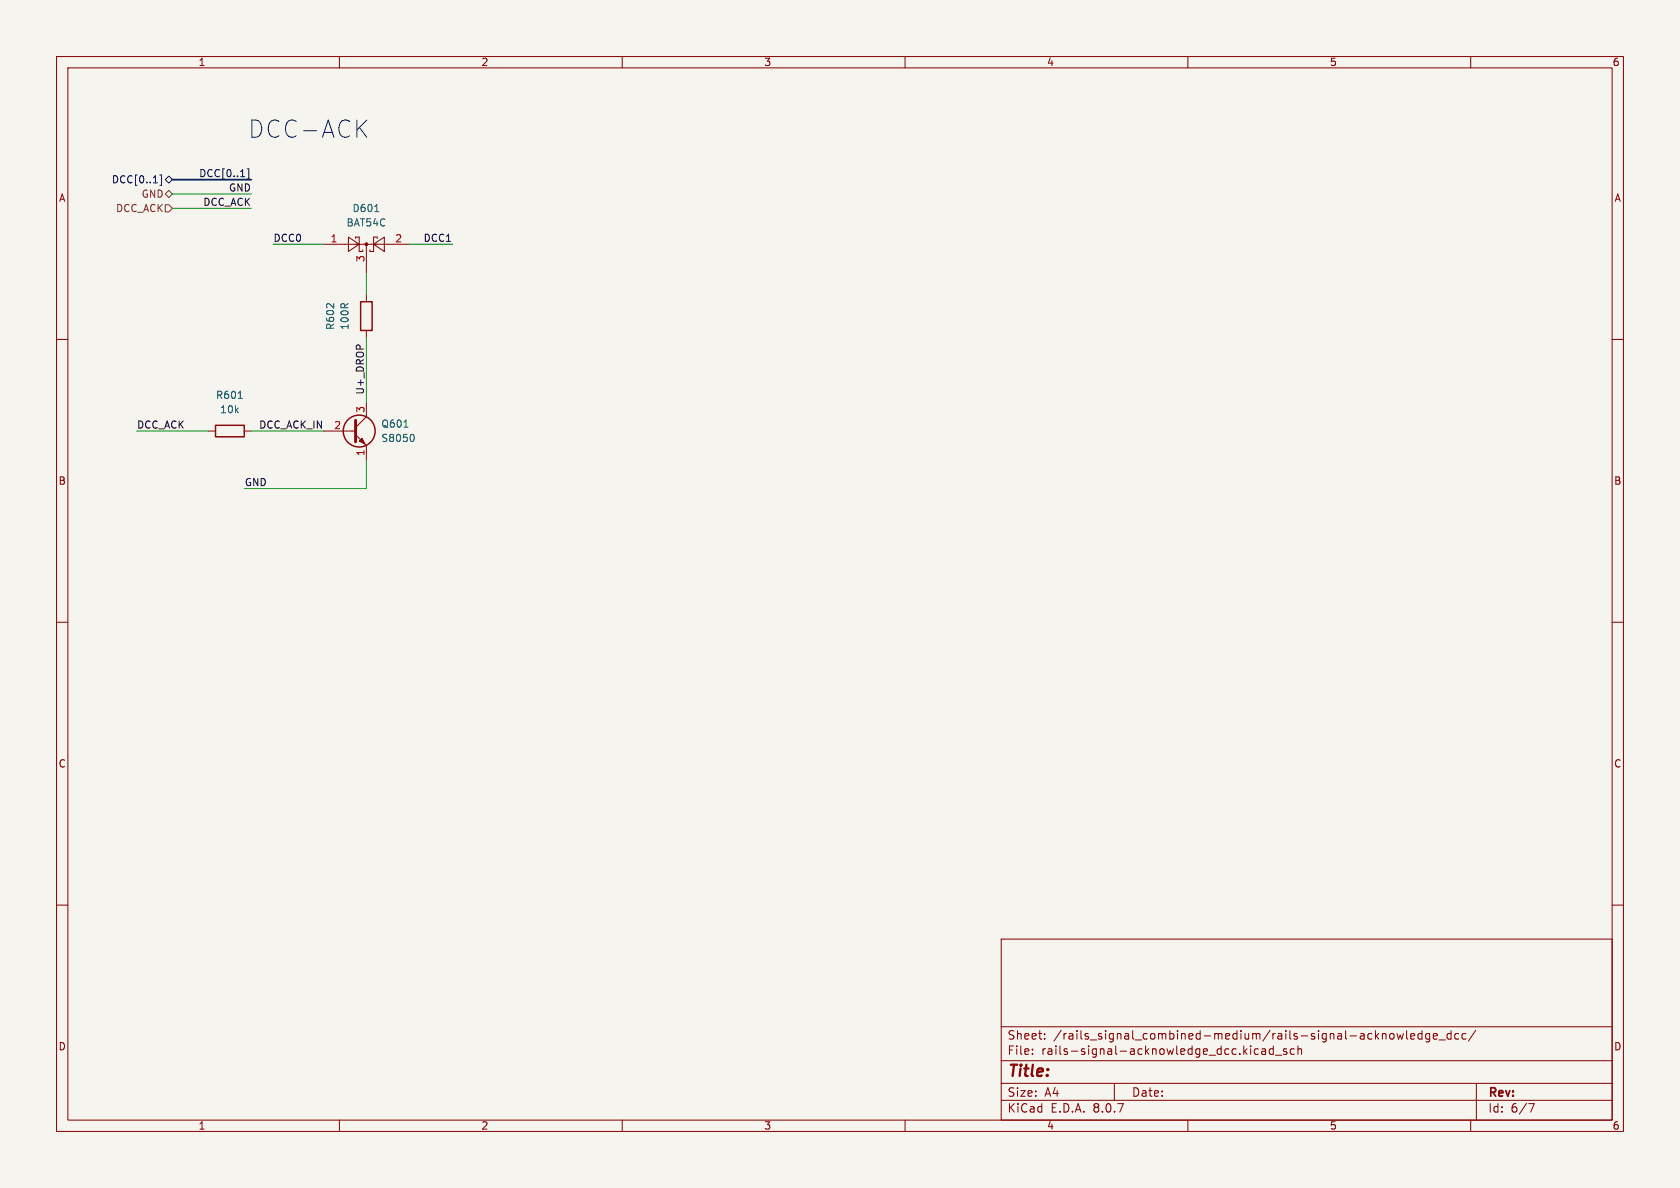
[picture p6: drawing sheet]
<svg xmlns="http://www.w3.org/2000/svg" width="297mm" height="210mm" viewBox="0 0 297 210" stroke-linecap="round" stroke-linejoin="round" font-family="sans-serif">
<path d="M0 0h297v210h-297z" fill="#f5f4ef" stroke="#f5f4ef" stroke-width=".18"/>
<g fill="none" stroke="#840000" stroke-width=".18">
<path d="M10 10h277v190h-277zM12 12h273v186h-273zM60 10v2M110 10v2M160 10v2M210 10v2M260 10v2M57.1 43.2h15.3M61.6 41.9l1.9 1.3-1.9 1.3zM62.9 42.2v-.3h.6v2.6h.6v-.3M64.8 43.2v5.1M64.8 52.1v1.2"/>
<path d="M64.8 58.4v1.3M66 43.2l1.9-1.3v2.6zM66.7 42.2v-.3h-.7v2.6h-.6v-.3M10 60h2M36.8 76.2h1.3M43.2 76.2h1.2M57.1 76.2h5.8M62.9 76.8l1.9 1.9v2.6M64.8 71.1v2.6l-1.9 1.9M285 60h2M10 110h2M285 110h2"/>
<path d="M10 160h2M177 166h108v32h-108zM285 160h2M60 198v2M110 198v2M160 198v2M177 194.5h108M177 191.5h108M177 187.5h108M177 181.5h108M182.5 186.3v.1M182.5 185.5v.1"/>
<path d="M184.7 183.6v.1M184.7 182.8v.1M197 191.5v3M210 198v2M221.8 186.3l.2 .1 .5-.1M222.5 185.5l-.5-.1-.2 .1M223.1 185.5h.6v.9M223.7 185.8h-.5a.29 .29 0 0 0-.2 .3 .29 .29 0 0 0 .2 .3l.5-.1M225.1 185.5l-.4-.1-.3 .3v.4l.1 .2h.6M225.1 184.9v1.5M225.5 186.5h1.1M227.5 185.5l-.4-.1-.2 .2 .1 .2 .5 .2v.3h-.6"/>
<path d="M228.8 185.5l-.4-.1-.3 .3v.4l.1 .2h.6M229.5 185.5l.2-.1 .3 .1 .1 .9M229.5 184.9v1.5M244.6 182.7h.2l.2 .2v.8M245.8 182.8l.4-.1 .3 .3v.4l-.3 .3-.4-.1-.1-.2v-.4zM247 182.7l.2 1 .3-.7 .3 .7 .3-1M248.7 182.2v1.3l.2 .2M249.4 183.2l.7-.1-.1-.3-.4-.1-.2 .2 .1 .7h.5M251.4 182.8l-.4-.1-.3 .3v.4l.1 .2h.6M251.4 182.2v1.5M252.7 182.8l-.4-.1-.3 .3v.4l.2 .2h.5M252.7 182.7v1.2l-.2 .3-.4-.1"/>
<path d="M253.4 183.2l.7-.1-.1-.3-.4-.1-.2 .2 .1 .7h.5M254.4 183.8h1.1M256.5 182.8l-.4-.1-.3 .3v.4l.2 .2h.5M256.5 182.2v1.5M257.9 182.8l-.4-.1-.3 .3v.4l.1 .2h.6M259.2 182.8l-.5-.1-.2 .3v.4l.1 .2h.6M260 198v2M260.9 182.1l-1.3 2M261 191.5v6.5M270.2 195.1h1l-.6 1.5"/>
</g>
<path d="M62.9 74.3v3.8" fill="none" stroke="#840000" stroke-width=".51"/>
<g fill="#840000" stroke="#840000" stroke-width=".18">
<path d="M63.5 78l.5-.5 .5 1z"/>
<circle cx="64.8" cy="43.2" r=".25"/>
</g>
<g fill="none" stroke="#840000" stroke-width=".25">
<path d="M63.8 53.3h2v5.1h-2zM38.1 75.2h5.1v2h-5.1z"/>
<circle cx="63.5" cy="76.2" r="2.82"/>
</g>
<path d="M66.3 37.4h.7M42.1 70.4h.7M71.4 75.5h.7M72.9 76.8a.79 .79 0 0 1 0 1.2" fill="none" stroke="#006464" stroke-width=".18"/>
<path d="M28.3 30.9h.3v1.9h-.3M29.8 31.1l.7 .7-.7 .6-.6-.6zM43.7 29.8h.3v1.9h-.3" fill="none" stroke="#000084" stroke-width=".18"/>
<path d="M29.2 36.2h.6l.7 .6-.7 .7h-.6zM29.8 33.7l.7 .6-.7 .6-.6-.6z" fill="none" stroke="#725600" stroke-width=".18"/>
<path d="M63.5 22.5l1.3 1.8M64.8 21.2l-1.7 1.8" fill="none" stroke="#0000c2" stroke-width=".18"/>
<path d="M30.5 31.8h13.9" fill="none" stroke="#000084" stroke-width=".3"/>
<path d="M30.5 36.8h13.9M30.5 34.3h13.9M48.3 43.2h8.8M64.8 48.3v3.8M64.8 59.7v11.4M72.4 43.2h7.6M24.1 76.2h12.7M44.4 76.2h12.7M64.8 81.3v5.1h-21.6" fill="none" stroke="#009600" stroke-width=".18"/>
<text font-size="4.2" fill="#0000c2" x="43.9" y="24.6">DCC-ACK</text>
<text font-size="2.8" fill="#840000" x="178" y="190.9">Title:</text>
<g font-size="2.1" fill="#840000">
<text x="178" y="184">Sheet:</text>
<text x="186.2" y="184">/rails_signal_combined-medium/rails-signal-acknowledge_dcc/</text>
<text x="178" y="186.7">File:</text>
<text x="184.1" y="186.7">rails-signal-acknowledge_dcc.kicad_sch</text>
<text x="178" y="196.9">KiCad</text>
<text x="178" y="194.1">Size:</text>
<text x="184.7" y="194.1">A4</text>
<text x="185.7" y="196.9">E.D.A.</text>
<text x="193.3" y="196.9">8.0.7</text>
<text x="200" y="194.1">Date:</text>
<text x="263" y="194.3">Rev:</text>
<text x="263" y="196.9">Id:</text>
<text x="267.1" y="196.9">6/7</text>
</g>
<g font-size="1.8" fill="#840000">
<text x="35" y="11.9">1</text>
<text x="85" y="11.9">2</text>
<text x="135" y="11.9">3</text>
<text x="185" y="11.9">4</text>
<text x="235" y="11.9">5</text>
<text x="285" y="11.9">6</text>
<text x="10.3" y="35.9">A</text>
<text x="285.3" y="35.9">A</text>
<text x="10.3" y="85.9">B</text>
<text x="285.3" y="85.9">B</text>
<text x="10.3" y="135.9">C</text>
<text x="285.3" y="135.9">C</text>
<text x="10.3" y="185.9">D</text>
<text x="285.3" y="185.9">D</text>
<text x="35" y="199.9">1</text>
<text x="85" y="199.9">2</text>
<text x="135" y="199.9">3</text>
<text x="185" y="199.9">4</text>
<text x="235" y="199.9">5</text>
<text x="285" y="199.9">6</text>
</g>
<g font-size="1.8" fill="#000084">
<text x="19.7" y="32.6">DCC[0..1]</text>
<text x="35.1" y="31.4">DCC[0..1]</text>
</g>
<g font-size="1.8" fill="#725600">
<text x="24.9" y="35.2">GND</text>
<text x="20.4" y="37.7">DCC_ACK</text>
</g>
<g font-size="1.8" fill="#0f0f0f">
<text x="40.4" y="33.9">GND</text>
<text x="35.8" y="36.5">DCC_ACK</text>
<text x="48.3" y="42.8">DCC0</text>
<text x="74.8" y="42.8">DCC1</text>
<text x="64.4" y="69.9" transform="rotate(-90 64.4 69.9)">U+_DROP</text>
<text x="24.1" y="75.9">DCC_ACK</text>
<text x="45.7" y="75.9">DCC_ACK_IN</text>
<text x="43.2" y="86">GND</text>
</g>
<g font-size="1.8" fill="#006464">
<text x="61.2" y="40.2">BAT54C</text>
<text x="62.2" y="37.7">D601</text>
<text x="59.3" y="58.4" transform="rotate(-90 59.3 58.4)">R602</text>
<text x="61.8" y="58.4" transform="rotate(-90 61.8 58.4)">100R</text>
<text x="38.1" y="70.7">R601</text>
<text x="38.8" y="73.3">10k</text>
<text x="67.3" y="75.8">Q601</text>
<text x="67.3" y="78.3">S8050</text>
</g>
<g font-size="1.8" fill="#a90000">
<text x="58.3" y="42.9">1</text>
<text x="64.5" y="46.4" transform="rotate(-90 64.5 46.4)">3</text>
<text x="69.8" y="42.9">2</text>
<text x="59" y="75.9">2</text>
<text x="64.5" y="73.1" transform="rotate(-90 64.5 73.1)">3</text>
<text x="64.5" y="80.7" transform="rotate(-90 64.5 80.7)">1</text>
</g>
</svg>
